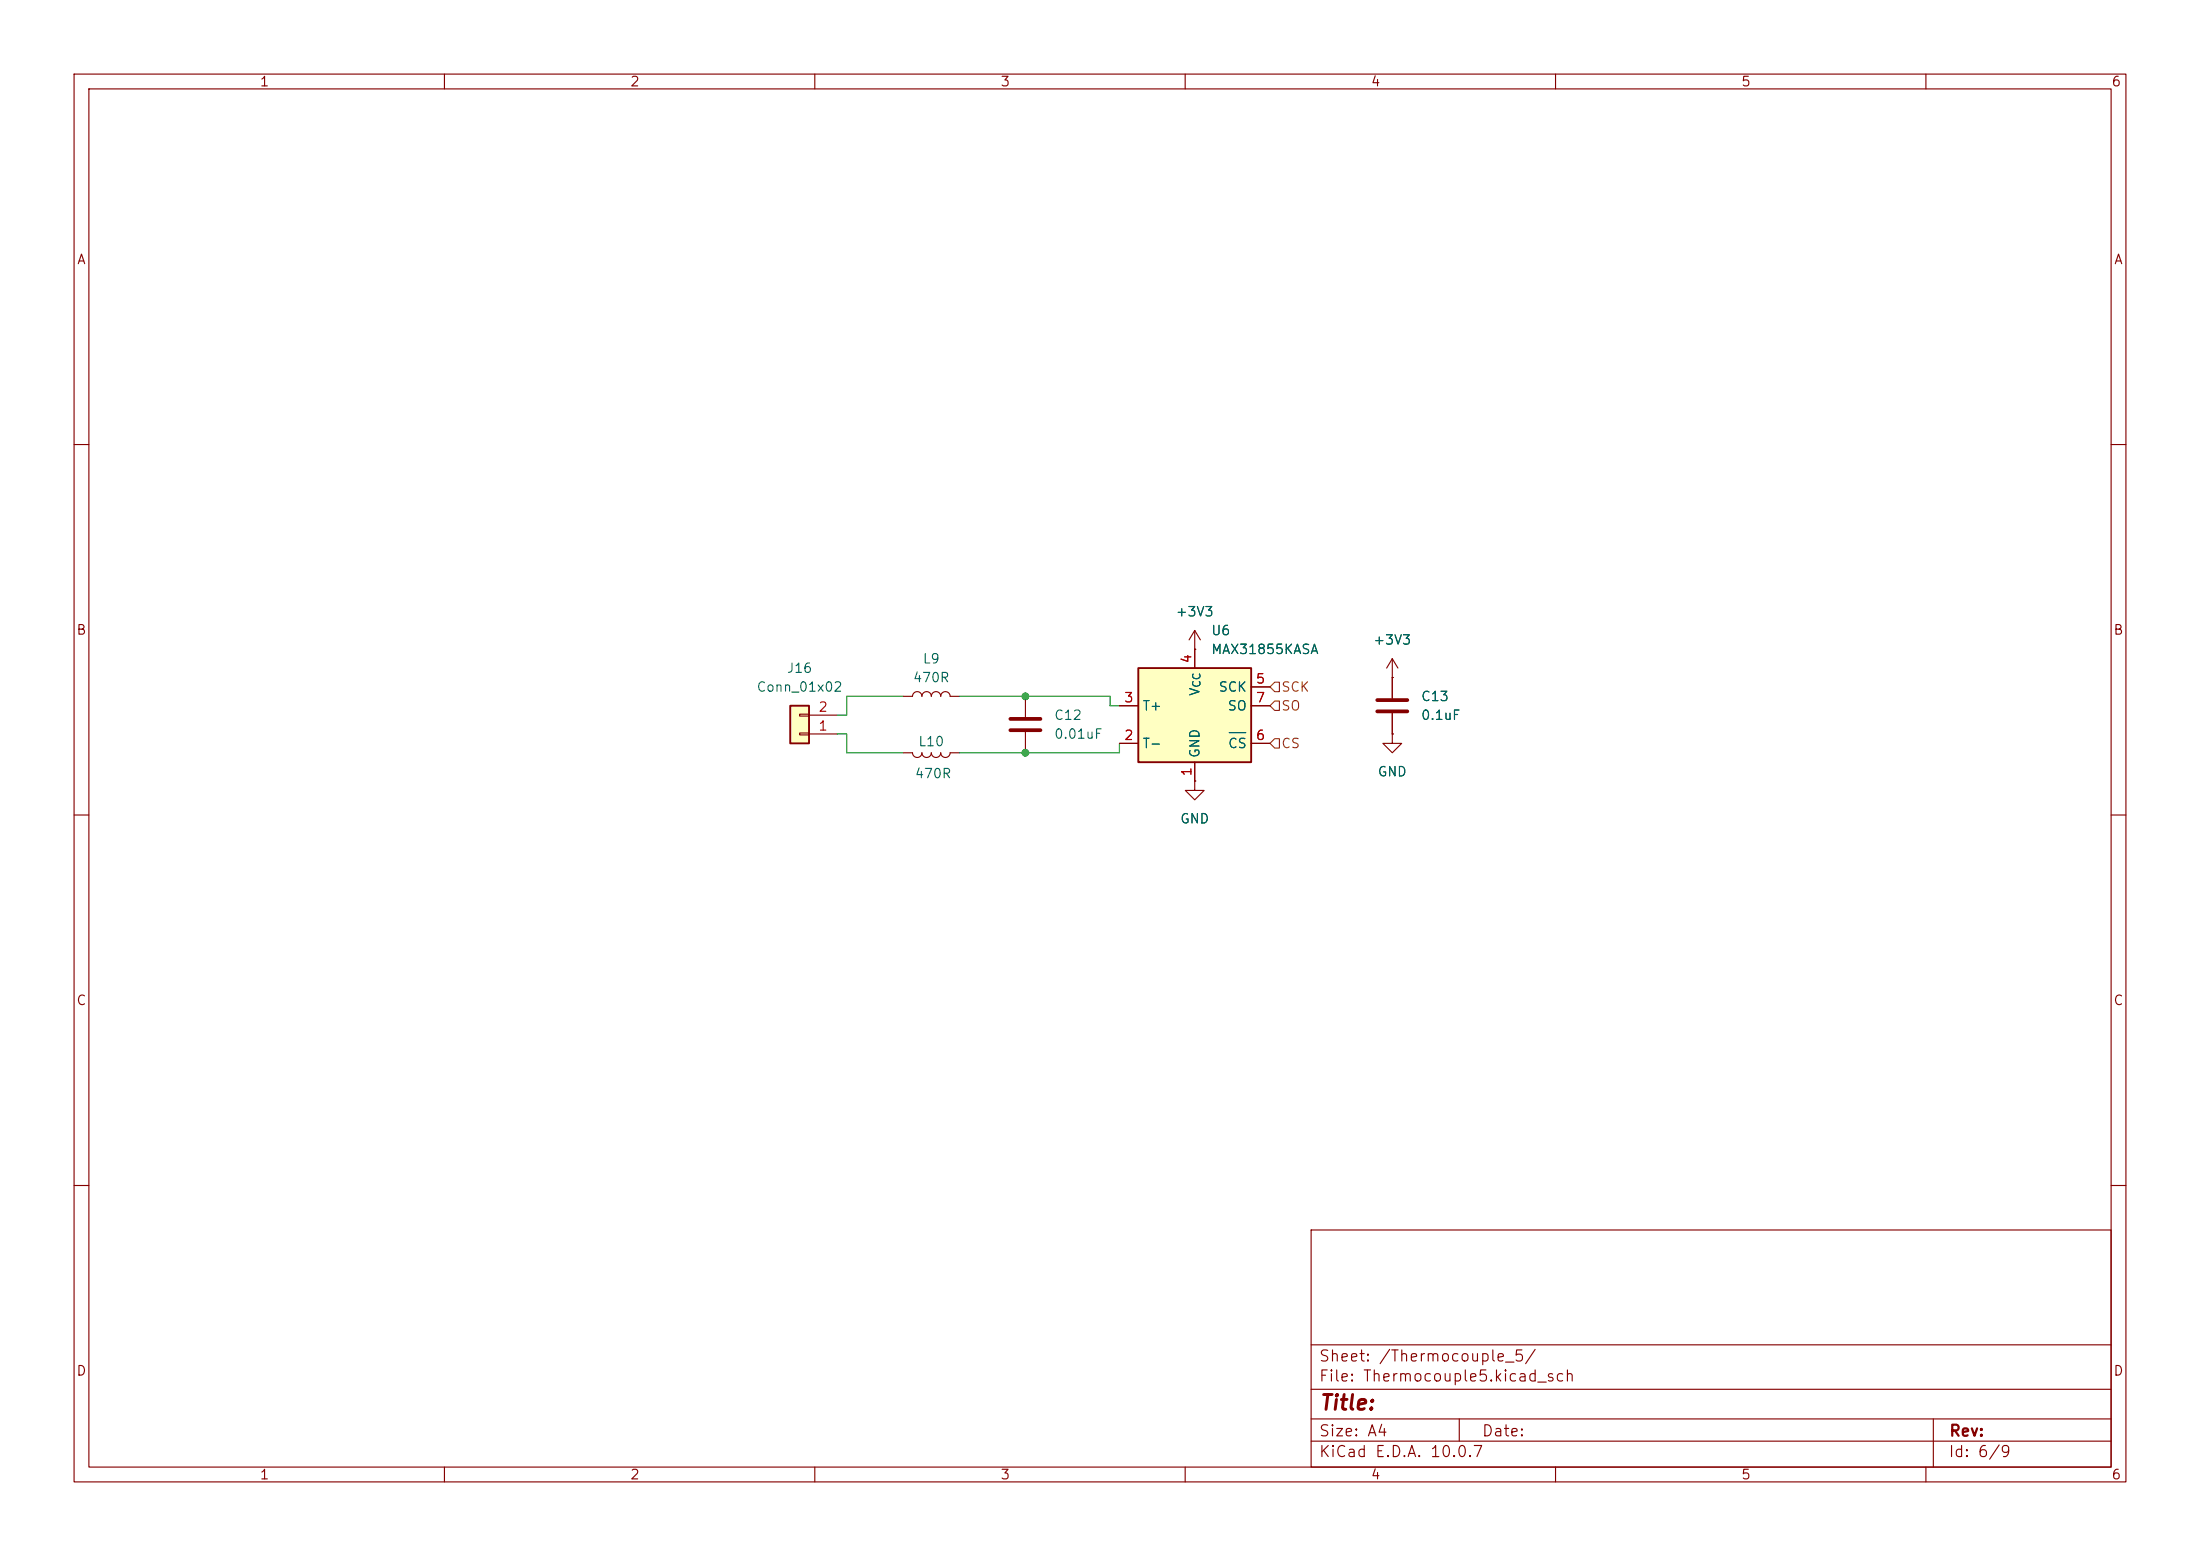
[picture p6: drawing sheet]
<svg xmlns="http://www.w3.org/2000/svg" width="297mm" height="210mm" viewBox="0 0 297 210" stroke-linecap="round" stroke-linejoin="round" font-family="sans-serif">
<g fill="none" stroke="#840000" stroke-width=".15">
<path d="M10 10h277v190h-277zM12 12h273v186h-273zM60 10v2M110 10v2M160 10v2M210 10v2M260 10v2M10 60h2M285 60h2M10 110h2M285 110h2M10 160h2"/>
<path d="M177 166h108v32h-108zM285 160h2M60 198v2M110 198v2M160 198v2M177 194.5h108M177 191.5h108M177 187.5h108M177 181.5h108M197 191.5v3M210 198v2M260 198v2"/>
<path d="M261 191.5v6.5"/>
</g>
<path d="M106.7 95.3h2.5v5h-2.5z" fill="#ffffc2"/>
<path d="M106.7 95.3h2.5v5h-2.5z" fill="none" stroke="#840000" stroke-width=".25"/>
<path d="M107.9 98.9h1.3v.3h-1.3zM107.9 96.4h1.3v.2h-1.3zM109.2 99.1h3.8M109.2 96.5h3.8M138.4 94v2.8M138.4 98.8v2.8M161.3 87.6h.1M161.3 85.1l-.8 1.3M161.3 85.1l.8 1.3M161.3 85.1v2.5M161.3 105.4v1.3h1.3l-1.3 1.3-1.3-1.3h1.3M161.3 105.4h.1" fill="none" stroke="#840000" stroke-width=".15"/>
<path d="M136.4 97h4.1M136.4 98.6h4.1" fill="none" stroke="#840000" stroke-width=".51"/>
<path d="M153.7 90.2h15.2v12.7h-15.2z" fill="#ffffc2"/>
<path d="M153.7 90.2h15.2v12.7h-15.2z" fill="none" stroke="#840000" stroke-width=".25"/>
<g fill="none" stroke="#840000" stroke-width=".15">
<path d="M121.9 94h1.3a.64 .64 0 0 1 .6-.7 .64 .64 0 0 1 .7 .7 .64 .64 0 0 1 .6-.7 .64 .64 0 0 1 .6 .7 .64 .64 0 0 1 .7-.7 .64 .64 0 0 1 .6 .7 .64 .64 0 0 1 .6-.7 .64 .64 0 0 1 .7 .7h1.2M151.1 95.3h2.6M161.3 87.6h.1M161.3 87.6v2.6M168.9 95.3h2.5M168.9 92.7h2.5M188 91.4h.1M188 99.1v1.2h1.2l-1.2 1.3-1.3-1.3h1.3M188 99.1h.1M188 88.9l-.8 1.3M188 88.9l.7 1.3M188 88.9v5.3"/>
<path d="M188 96.3v2.8M121.9 101.6h1.3a.64 .64 0 0 0 .6 .6 .64 .64 0 0 0 .7-.6 .64 .64 0 0 0 .6 .6 .64 .64 0 0 0 .6-.6 .64 .64 0 0 0 .7 .6 .64 .64 0 0 0 .6-.6 .64 .64 0 0 0 .6 .6 .64 .64 0 0 0 .7-.6h1.2M151.1 100.3h2.6M161.3 105.4h.1M161.3 102.9v2.5M168.9 100.3h2.5"/>
</g>
<path d="M165.9 98.9h2.3" fill="none" stroke="#006464" stroke-width=".15"/>
<path d="M185.9 94.5h4.1M185.9 96h4.1" fill="none" stroke="#840000" stroke-width=".51"/>
<path d="M172.1 94.6h.6v1.3h-.6l-.7-.6zM172.1 92.1h.6v1.2h-.6l-.7-.6zM172.1 99.7h.6v1.3h-.6l-.7-.7z" fill="none" stroke="#725600" stroke-width=".15"/>
<path d="M113 99.1h1.3v2.5h7.6M121.9 94h-7.6v2.5h-1.3M129.5 94h20.4v1.3h1.2M151.1 100.3v1.3h-21.6" fill="none" stroke="#009600" stroke-width=".15"/>
<g fill="#009600" stroke="#009600" stroke-width=".14">
<circle cx="138.4" cy="101.6" r=".46"/>
<circle cx="138.4" cy="94" r=".46"/>
</g>
<text font-size="2" fill="#840000" x="178" y="190.8">Title:</text>
<g font-size="1.5" fill="#840000">
<text x="178" y="184.1">Sheet: /Thermocouple_5/</text>
<text x="178" y="186.8">File: Thermocouple5.kicad_sch</text>
<text x="178" y="197">KiCad E.D.A. 10.0.7</text>
<text x="178" y="194.2">Size: A4</text>
<text x="200" y="194.2">Date:</text>
<text x="263" y="197">Id: 6/9</text>
<text x="263" y="194.2">Rev:</text>
</g>
<g font-size="1.3" fill="#840000">
<text x="35" y="12">1</text>
<text x="85" y="12">2</text>
<text x="135" y="12">3</text>
<text x="185" y="12">4</text>
<text x="235" y="12">5</text>
<text x="285" y="12">6</text>
<text x="10.3" y="36">A</text>
<text x="285.3" y="36">A</text>
<text x="10.2" y="86">B</text>
<text x="285.2" y="86">B</text>
<text x="10.2" y="136">C</text>
<text x="285.2" y="136">C</text>
<text x="10.2" y="186">D</text>
<text x="285.2" y="186">D</text>
<text x="35" y="200">1</text>
<text x="85" y="200">2</text>
<text x="135" y="200">3</text>
<text x="185" y="200">4</text>
<text x="235" y="200">5</text>
<text x="285" y="200">6</text>
</g>
<g font-size="1.3" fill="#006464">
<text x="158.6" y="83.5">+3V3</text>
<text x="124.5" y="89.9">L9</text>
<text x="163.4" y="86.1">U6</text>
<text x="163.4" y="88.6">MAX31855KASA</text>
<text x="185.3" y="87.3">+3V3</text>
<text x="102" y="93.7">Conn_01x02</text>
<text x="106.1" y="91.1">J16</text>
<text x="123.2" y="92.4">470R</text>
<text x="162.3" y="94" transform="rotate(-90 162.3 94)">V</text>
<text x="164.4" y="93.7">SCK</text>
<text x="191.8" y="94.9">C13</text>
<text x="123.9" y="101">L10</text>
<text x="142.2" y="97.5">C12</text>
<text x="142.2" y="100">0.01uF</text>
<text x="154.2" y="101.3">T-</text>
<text x="154.2" y="96.2">T+</text>
<text x="165.6" y="96.2">SO</text>
<text x="165.7" y="101.3">CS</text>
<text x="191.8" y="97.5">0.1uF</text>
<text x="123.4" y="105.4">470R</text>
<text x="162.3" y="102.4" transform="rotate(-90 162.3 102.4)">GND</text>
<text x="185.9" y="105.1">GND</text>
<text x="159.2" y="111.5">GND</text>
</g>
<g font-size="1.3" fill="#a90000">
<text x="161.2" y="89.6" transform="rotate(-90 161.2 89.6)">4</text>
<text x="151.7" y="95.1">3</text>
<text x="169.4" y="92.6">5</text>
<text x="169.4" y="95.1">7</text>
<text x="110.4" y="98.9">1</text>
<text x="110.4" y="96.4">2</text>
<text x="151.7" y="100.2">2</text>
<text x="169.4" y="100.2">6</text>
<text x="161.2" y="104.9" transform="rotate(-90 161.2 104.9)">1</text>
</g>
<g font-size="1.3" fill="#725600">
<text x="172.9" y="93.7">SCK</text>
<text x="172.9" y="96.2">SO</text>
<text x="172.9" y="101.3">CS</text>
</g>
<text font-size="1" fill="#006464" x="162.3" y="92.9" transform="rotate(-90 162.3 92.9)">CC</text>
</svg>
